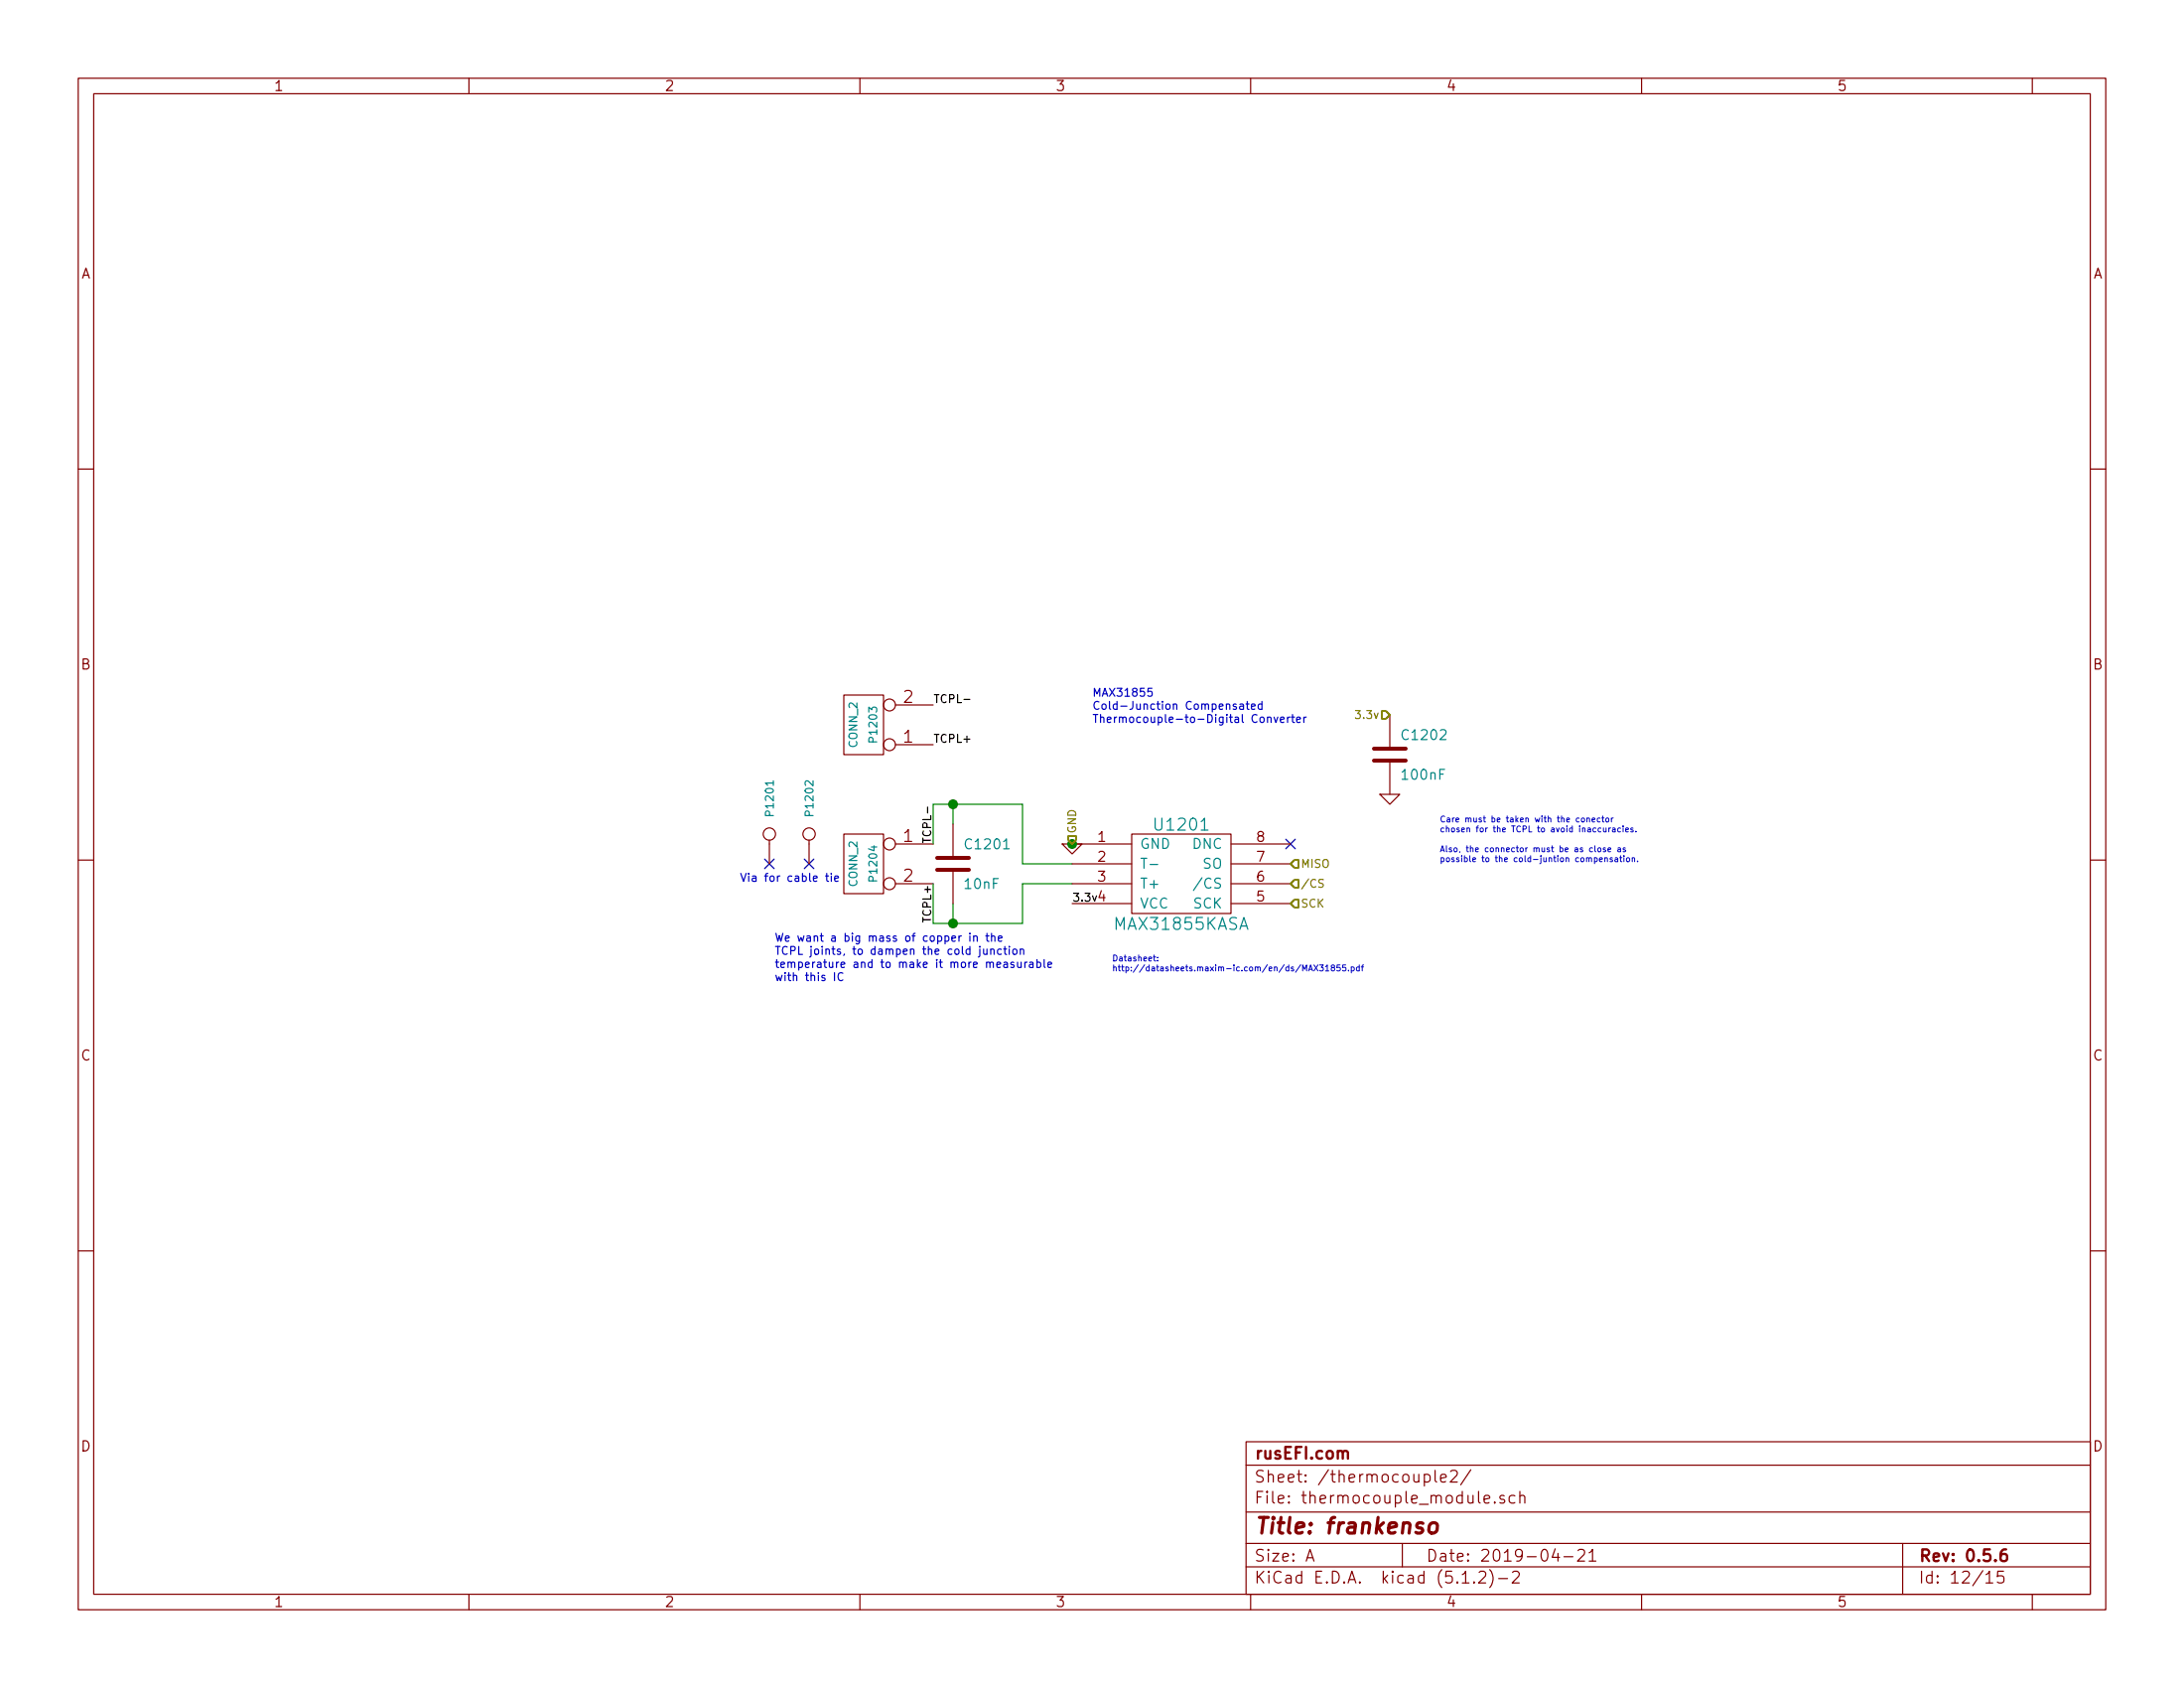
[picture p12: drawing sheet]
<svg xmlns="http://www.w3.org/2000/svg" width="279mm" height="216mm" viewBox="0 0 279 216" stroke-linecap="round" stroke-linejoin="round" font-family="sans-serif">
<g fill="none" stroke="#840000" stroke-width=".15">
<path d="M10 10h259.4v195.9h-259.4zM12 12h255.4v191.9h-255.4zM60 10v2M110 10v2M160 10v2M210 10v2M260 10v2M10 60h2M267.4 60h2M107.9 88.9h5.1v7.6h-5.1zM114.6 95.3h4.8M114.6 90.2h4.8"/>
<path d="M177.8 91.4v4.4M177.8 97.3v4.3M10 110h2M98.4 107.4v3.1M103.5 107.4v3.1M107.9 106.7h5.1v7.6h-5.1zM114.6 108h4.8M114.6 113h4.8M121.9 105.4v4.3M121.9 111.3v4.3M135.9 108h2.5l-1.2 1.2zM137.2 108h7.6"/>
<path d="M137.2 110.5h7.6M137.2 113h7.6M137.2 115.6h7.6M144.8 106.7h12.7v10.1h-12.7zM157.5 108h7.6M157.5 110.5h7.6M157.5 113h7.6M157.5 115.6h7.6M176.5 101.6h2.6l-1.3 1.3zM267.4 110h2M10 160h2M267.4 160h2"/>
<path d="M159.4 184.4h108v19.5h-108zM159.4 197.4h108M159.4 193.4h108M159.4 187.4h108M167.1 199.7l.5-1.5 .5 1.5M167.2 199.2h.8M179.4 197.4v3M182.2 188.6a.48 .48 0 0 1 .8 .2v.5a.48 .48 0 0 1-.8 .2M183.6 188.1v1.3l.2 .2M184.3 189.1l.7-.2-.1-.3h-.4l-.2 .2 .1 .7 .1 .1 .4-.1M185.6 188.2l.2-.1h.5a.4 .4 0 0 1 .1 .6l-.9 .9h.9M188.2 188l-1.3 1.9"/>
<path d="M189.9 191.8l.7-.2-.1-.3h-.4l-.2 .2v.7l.2 .1 .4-.1M191.2 192.1l.1 .1-.1 .1v-.1v-.1v.2M192.4 191.3h-.3l-.2 .2v.2l.5 .1 .1 .2-.1 .2-.1 .1-.4-.1M193.8 191.3a.48 .48 0 0 0-.7 .2v.5a.48 .48 0 0 0 .7 .2M194.4 191.4a.38 .38 0 0 1 .7 .1v.8M194.4 190.8v1.5M199 198.1l-.4 1.1h.9M199.3 198.7v1M200.1 199.1h1.1M201.9 198.3l.2-.1h.3a.41 .41 0 0 1 .3 .6l-.9 .9h.9M203.3 198.6l.4-.4v1.5M203.3 199.7h.9"/>
<path d="M243.4 197.4v6.5M60 203.9v2M110 203.9v2M159.4 200.4h108M160 203.9v2M187.1 202.5h.8M188.6 202.3v.1v.1l-.1-.1 .1-.1v.2M189.2 201.1l.2-.1h.4a.41 .41 0 0 1 .2 .6l-.8 .9h.9M190.6 200.8a1.71 1.71 0 0 1 0 2.2M191.7 201.9h1.2M193.5 201.1l.2-.1h.5a.37 .37 0 0 1 .1 .6l-.9 .9h1M210 203.9v2"/>
<path d="M254.1 201.4l.3-.2 .1-.2v1.5M254.1 202.5h.8M256.3 201h-.7l-.1 .7 .1-.1a.65 .65 0 0 1 .7 .1v.6a.61 .61 0 0 1-.7 .1l-.1-.1M260 203.9v2"/>
<circle cx="113.8" cy="90.2" r=".76"/>
<circle cx="113.8" cy="95.2" r=".76"/>
<circle cx="98.4" cy="106.7" r=".79"/>
<circle cx="103.5" cy="106.7" r=".79"/>
<circle cx="113.8" cy="113" r=".76"/>
<circle cx="113.8" cy="107.9" r=".76"/>
</g>
<path d="M171.8 185.8a.36 .36 0 0 1 .3-.2 .36 .36 0 0 1 .3 .2v.8M256.6 198.2a.59 .59 0 0 0-.7 .6l.1 .7a.54 .54 0 0 0 .7 0 .65 .65 0 0 0-.1-.7 .57 .57 0 0 0-.6 .1l-.1 .1" fill="none" stroke="#840000" stroke-width=".3"/>
<path d="M183.1 194.8a.51 .51 0 0 1 .8 .3l-.1 .6a.56 .56 0 0 1-.5 .4 .56 .56 0 0 1-.5-.4l.1-.6z" fill="none" stroke="#840000" stroke-width=".41"/>
<path d="M97.8 109.9l1.2 1.2M99 109.9l-1.2 1.2M102.9 109.9l1.2 1.2M104.1 109.9l-1.2 1.2M164.5 107.3l1.2 1.3M165.7 107.3l-1.2 1.3" fill="none" stroke="#000084" stroke-width=".15"/>
<g fill="none" stroke="#0000c2" stroke-width=".15">
<path d="M147.4 88h-.5l-.1 .5 .2-.1 .3 .1 .1 .5-.2 .1h-.2l-.2-.1M158.1 90.1l-.2-.1-.1 .2v.1l.3 .1v.3h-.3M158.6 90.1h.4l.1 .6M159.1 90.3h-.4a.21 .21 0 0 0-.1 .2 .21 .21 0 0 0 .1 .2h.4M159.4 90h.4M159.6 89.7v.9v.1h.2M160.1 90.4l.5-.1-.1-.2-.3-.1-.1 .2v.5h.4M161.4 90.1l-.3-.1-.1 .2v.3l.1 .2h.3M161.4 89.7v1M162.2 91.8l.1-.1 .3 .1v.6M162.2 91.7v.7M163 91.7l.2 .7 .3-.7"/>
<path d="M163.8 92l.5-.1-.1-.1-.2-.1-.2 .2 .1 .5h.3M164.7 91.7v.7M165 91.7l-.2 .1-.1 .1M165.2 91.7h.4M165.4 91.4v.9l.2 .1M165.9 92l.5-.1-.1-.1-.3-.1-.1 .2v.5h.4M166.8 91.7v.7M167.1 91.7l-.2 .1-.1 .1M105.6 112h.4M105.8 111.7v.9l.2 .1M106.3 111.7v.1M106.3 112v.7"/>
<path d="M106.8 112.4l.5-.1-.1-.2-.3-.1-.1 .2v.5h.4M122.7 119.7v.7M123 119.7l-.2 .1-.1 .1M124.1 119.4v.1M124.1 119.7v.7M124.6 119.8l.1-.1 .3 .1v.6M124.6 119.7v.7M126.1 119.7h.4M126.3 119.4v.8l.2 .2M126.8 119.8h.1a.23 .23 0 0 1 .4 .1v.5M126.8 119.4v1M106.8 124.4v1"/>
<path d="M107.8 124.5a.4 .4 0 0 0-.5 0 .4 .4 0 0 0-.1 .5 .37 .37 0 0 0 .2 .4 .37 .37 0 0 0 .4-.1M125.3 121.4v.9l-.2 .1M125.3 121.1h.1M125.8 121.4v.5a.24 .24 0 0 0 .2 .2 .24 .24 0 0 0 .3-.1M126.3 121.4v.7M126.7 121.5l.2-.1h.2l.1 .7M126.7 121.4v.7M127.5 123.4l.5-.1v-.2h-.3l-.2 .1 .1 .5h.4M127.7 120l.5-.1-.1-.1-.2-.1-.2 .2 .1 .4h.3M128.1 121.4h-.3l-.2 .2v.3l.1 .1h.4M128.4 121.4h.4M128.4 123.1h.4l.1 .6"/>
<path d="M128.5 121.1v.8l.3 .2M128.9 123.3h-.4a.21 .21 0 0 0-.1 .2 .21 .21 0 0 0 .1 .2h.4M129.1 121.1h.1M129.1 121.4v.7M129.6 121.4h.3l.1 .1 .1 .4-.1 .1h-.4v-.1zM129.7 123.1h-.2l-.2 .1 .1 .1 .3 .1v.3h-.4M130.2 123.1v.6h.3l.1-.1M130.5 121.5l.2-.1h.2l.1 .7M130.5 121.4v.7M130.6 123.1v.6M131.1 123.1v.6M131.4 123.1h-.2l-.1 .2"/>
<path d="M131.7 123.1h.4l.1 .6M132.2 123.3h-.4a.21 .21 0 0 0-.1 .2 .21 .21 0 0 0 .1 .2h.4M132.7 123.1h.2l.2 .2v.2l-.1 .2h-.3M132.7 122.7v1M133.6 122.7v.9l.1 .1M134.1 123.4l.4-.1v-.2h-.3l-.1 .1v.5h.4"/>
</g>
<g fill="#008400" stroke="#008400" stroke-width=".25">
<circle cx="121.9" cy="118.1" r=".51"/>
<circle cx="121.9" cy="102.9" r=".51"/>
<circle cx="137.2" cy="108" r=".51"/>
</g>
<path d="M119.4 108v-5.1h11.4v7.6h6.4M119.4 113v5.1h11.4v-5.1h6.4M121.9 102.9v2.5M121.9 115.6v2.5" fill="none" stroke="#008400" stroke-width=".15"/>
<path d="M175.8 97.3h4M175.8 95.8h4M119.9 111.3h4.1M119.9 109.7h4.1" fill="none" stroke="#840000" stroke-width=".51"/>
<g fill="none" stroke="#0000c2" stroke-width=".13">
<path d="M202.3 104.7l.2-.1 .2 .1v.3l-.1 .1h-.3zM203 104.7l.1-.1 .2 .1 .1 .4M203 104.6v.5M203.7 104.9l.3-.1v-.1l-.2-.1-.1 .1v.4h.3M203.7 108.5l-.2-.1-.1 .2v.3h.3M204 109.8l.2-.1 .1 .2v.3h-.3M204 108.2v.6l.2 .1M204.4 108.5l.1-.1 .3 .1-.1 .4h-.3zM204.6 110l.4-.1v-.1l-.3-.1-.1 .1 .1 .4h.3M204.7 104.7l-.2-.1-.2 .2 .1 .3h.3M204.8 105.9h-.2l-.2 .1 .1 .4h.3M204.9 104.6h.3"/>
<path d="M205 104.4v.6l.2 .1M205.1 105.9l.1 .5 .3-.1M205.3 109.8l.1-.1 .2 .1v.4M205.3 109.7v.5M205.4 108.5l-.2-.1-.1 .2 .3 .2-.1 .1h-.2M205.5 104.7l.1-.1 .2 .1v.4h-.3zM205.5 105.9v.5M205.7 108.7l.4-.1-.1-.1-.2-.1-.1 .1 .1 .4h.2M205.8 105.9v.5M206 105.9l-.2 .1M206.1 104.6v.5M206.3 109.8l-.2-.1-.1 .1v.1l.3 .1v.2h-.3"/>
<path d="M206.3 105.9h.2l.1 .1v.4M206.4 104.6l-.3 .2M206.6 106.1l-.3 .1v.2h.3M206.6 109.8l.2-.1 .2 .1v.4M207 109.9l-.4 .1v.2h.4M207 108.5h.3v.4M207.2 109.7h.3M207.3 105.9h-.2l-.1 .1v.4h.3M207.3 108.6l-.3 .2v.1h.3M207.3 109.4v.7l.2 .1M207.6 105.6v.1M207.6 105.9v.5"/>
<path d="M207.7 109.4v.1M207.7 109.7v.5M207.9 108.5l-.2-.1-.1 .2 .4 .2-.2 .1h-.2M208 106.1h.3v-.2h-.2l-.1 .1v.4h.3M208.1 109.8l.1-.1 .2 .1 .1 .3-.1 .1-.3-.1zM208.8 109.8l.1-.1 .2 .1v.4M208.8 109.7v.5M208.9 105.9h-.2l-.1 .1 .1 .1 .2 .1v.2h-.3M209.3 106.3v.1M209.5 110.1v.1M147.5 122.4h.4M147.7 122.1v.7l.2 .1"/>
<path d="M148.1 122.8v.1M148.1 122.5h.1M167.4 124.2l.3-.8 .2 .8M167.5 124h.3M168.1 123.4l.5 .8M168.6 123.4l-.5 .8M168.8 123.4h.5l-.3 .3 .3 .2-.1 .3-.4-.1M169.6 123.6l.2-.2v.8M169.6 124.2h.4M170.5 123.7l-.2-.1a.22 .22 0 0 1 .2-.2 .22 .22 0 0 1 .2 .2v.1a.26 .26 0 0 0-.4 .1 .26 .26 0 0 0 .1 .4 .23 .23 0 0 0 .3-.1 .23 .23 0 0 0-.1-.4M171.4 123.4h-.3l-.1 .4 .4-.1 .1 .3-.2 .2-.3-.1M172.2 123.4h-.4v.4h.4v.3l-.2 .1-.2-.1"/>
<path d="M172.5 124.1v.1M172.9 123.7h.2l.2 .1-.1 .4h-.3M172.9 123.7v.7M173.9 123.7h-.2l-.2 .1 .1 .4h.3M173.9 123.4v.8M174.1 123.7h.3M174.4 123.4l-.1 .1v.7"/>
</g>
<path d="M147.1 110.6h1M153.8 112.3l-1.1 1.6" fill="none" stroke="#008484" stroke-width=".15"/>
<path d="M123.3 89.5h.8M118.7 103.2v.8" fill="none" stroke="#000" stroke-width=".15"/>
<path d="M176.8 90.9h.5l.5 .5-.5 .5h-.5zM136.7 106.9h1v.5l-.5 .6-.5-.6zM165.6 110h.5v1h-.5l-.5-.5zM165.6 112.5h.5v1h-.5l-.5-.5zM165.6 115.1h.5v1h-.5l-.5-.5z" fill="none" stroke="#848400" stroke-width=".25"/>
<path d="M169.3 112.5h-.4l-.2 .1 .1 .3 .4 .2v.3a.41 .41 0 0 1-.5 0" fill="none" stroke="#848400" stroke-width=".15"/>
<text font-size="2.8" fill="#840000" x="160.4" y="196.2">Title: frankenso</text>
<g font-size="2.1" fill="#840000">
<text x="115.6" y="89.9">2</text>
<text x="115.6" y="95">1</text>
<text x="115.6" y="107.7">1</text>
<text x="115.6" y="112.8">2</text>
<text x="160.4" y="189.6">Sheet: /thermocouple2/</text>
<text x="160.4" y="186.6">rusEFI.com</text>
<text x="160.4" y="192.3">File: thermocouple_module.sch</text>
<text x="160.4" y="202.5">KiCad E.D.A. kicad (5.1.2)-2</text>
<text x="160.4" y="199.7">Size: A</text>
<text x="182.4" y="199.7">Date: 2019-04-21</text>
<text x="245.4" y="199.7">Rev: 0.5.6</text>
<text x="245.4" y="202.5">Id: 12/15</text>
</g>
<g font-size="2.1" fill="#008484">
<text x="148" y="106.2">U1201</text>
<text x="142.8" y="118.9">MAX31855KASA</text>
</g>
<g font-size="1.8" fill="#840000">
<text x="35" y="11.6">1</text>
<text x="85" y="11.6">2</text>
<text x="135" y="11.6">3</text>
<text x="185" y="11.6">4</text>
<text x="235" y="11.6">5</text>
<text x="10.4" y="35.6">A</text>
<text x="267.8" y="35.6">A</text>
<text x="10.4" y="85.6">B</text>
<text x="267.8" y="85.6">B</text>
<text x="140.5" y="107.7">1</text>
<text x="160.8" y="107.7">8</text>
<text x="140.5" y="110.2">2</text>
<text x="140.5" y="112.8">3</text>
<text x="160.8" y="112.8">6</text>
<text x="160.8" y="110.2">7</text>
<text x="140.5" y="115.3">4</text>
<text x="160.8" y="115.3">5</text>
<text x="10.4" y="135.6">C</text>
<text x="267.8" y="135.6">C</text>
<text x="10.4" y="185.6">D</text>
<text x="267.8" y="185.6">D</text>
<text x="35" y="205.5">1</text>
<text x="85" y="205.5">2</text>
<text x="135" y="205.5">3</text>
<text x="185" y="205.5">4</text>
<text x="235" y="205.5">5</text>
</g>
<g font-size="1.8" fill="#008484">
<text x="179.6" y="94.7">C1202</text>
<text x="179.5" y="99.7">100nF</text>
<text x="123.5" y="113.7">10nF</text>
<text x="123.7" y="108.6">C1201</text>
<text x="145.8" y="108.6">GND</text>
<text x="145.8" y="111.1">T-</text>
<text x="145.8" y="113.7">T+</text>
<text x="152.6" y="108.6">DNC</text>
<text x="153.5" y="113.7">/CS</text>
<text x="153.9" y="111.1">SO</text>
<text x="145.8" y="116.2">VCC</text>
<text x="152.7" y="116.2">SCK</text>
</g>
<g font-size="1.4">
<text x="119.4" y="89.9">TCPL-</text>
<text x="119.4" y="95">TCPL+</text>
<text x="119.1" y="107.9" transform="rotate(-90 119.1 107.9)">TCPL-</text>
<text x="119.1" y="118.1" transform="rotate(-90 119.1 118.1)">TCPL+</text>
<text x="137.2" y="115.3">3.3v</text>
</g>
<g font-size="1.4" fill="#0000c2">
<text x="139.7" y="89.1">MAX31855</text>
<text x="139.7" y="90.8">Cold-Junction Compensated</text>
<text x="139.7" y="92.5">Thermocouple-to-Digital Converter</text>
<text x="94.6" y="112.8">Via for cable tie</text>
<text x="99.1" y="120.4">We want a big mass of copper in the</text>
<text x="99.1" y="122.1">TCPL joints, to dampen the cold junction</text>
<text x="99.1" y="123.8">temperature and to make it more measurable</text>
<text x="99.1" y="125.5">with this IC</text>
</g>
<g font-size="1.4" fill="#008484">
<text x="109.7" y="95.6" transform="rotate(-90 109.7 95.6)">CONN_2</text>
<text x="112.2" y="94.7" transform="rotate(-90 112.2 94.7)">P1203</text>
<text x="99" y="104.2" transform="rotate(-90 99 104.2)">P1201</text>
<text x="104.1" y="104.2" transform="rotate(-90 104.1 104.2)">P1202</text>
<text x="109.7" y="113.4" transform="rotate(-90 109.7 113.4)">CONN_2</text>
<text x="112.2" y="112.5" transform="rotate(-90 112.2 112.5)">P1204</text>
</g>
<g font-size="1.4" fill="#848400">
<text x="173.8" y="91.9">3.3v</text>
<text x="137.7" y="106.7" transform="rotate(-90 137.7 106.7)">GND</text>
<text x="166.4" y="111">MISO</text>
<text x="166.4" y="113.5">/CS</text>
<text x="166.4" y="116.1">SCK</text>
</g>
<g font-size="1.1" fill="#0000c2">
<text x="184.1" y="105.2">Care must be taken with the conector</text>
<text x="184.1" y="106.5">chosen for the TCPL to avoid inaccuracies.</text>
<text x="184.1" y="109">Also, the connector must be as close as</text>
<text x="184.1" y="110.3">possible to the cold-juntion compensation.</text>
<text x="142.2" y="123">Datasheet:</text>
<text x="142.2" y="124.2">http://datasheets.maxim-ic.com/en/ds/MAX31855.pdf</text>
</g>
</svg>
